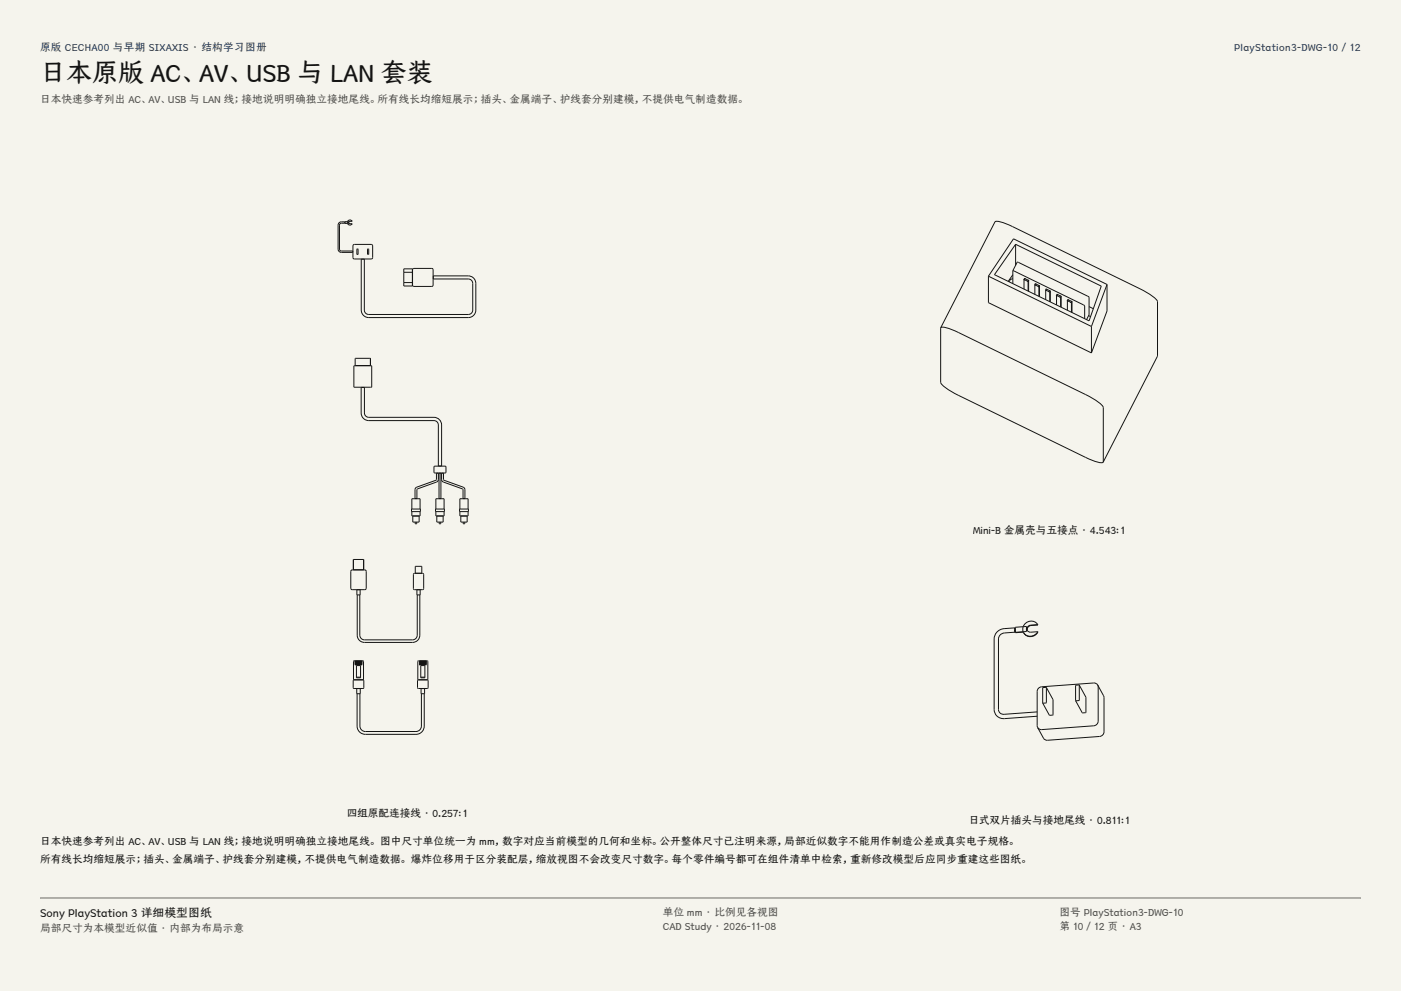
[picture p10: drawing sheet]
<svg xmlns="http://www.w3.org/2000/svg" width="420mm" height="297mm" viewBox="0 0 420 297" stroke-linecap="round" stroke-linejoin="round" font-family="sans-serif">
<g fill="#f5f4ed">
<path d="M0 0h420v297h-420z"/>
<path d="M12 12h396v275h-396z"/>
</g>
<g fill="none" stroke="#141413" stroke-width=".3">
<path d="M103.4 66.9v-.4h-1.1a.98 .98 0 0 0-.9 1v7.2a.98 .98 0 0 0 .9 .9h3.5v-.4h-3.5l-.5-.3v-7.6l.5-.4h2.2v-.5h-1.1v.5M104.4 66.1a.77 .77 0 0 1 1.2 .2h-.7l-.4 .4 .4 .4h.7a.77 .77 0 0 1-1.2 .2 .77 .77 0 0 1 0-1.2zM106 73.3h5.5l.2 .4v3.7l-.4 .2h-5.3l-.2-.4v-3.5zM107 76.2h.1M107 74.7v1.5M107 74.6v.1M107 76.2h.3M107 74.6h.3M107.3 74.6v.1M107.3 76.2h.1M107.3 74.7v1.5M108.3 77.7h.9v15.2a1.34 1.34 0 0 0 1.4 1.4h29.8a1.34 1.34 0 0 0 1.3-1.4v-8a1.34 1.34 0 0 0-1.3-1.3h-10.5v-.9h10.5a2.26 2.26 0 0 1 2.2 2.2v8a2.26 2.26 0 0 1-2.2 2.3h-29.8a2.26 2.26 0 0 1-2.3-2.3z"/>
<path d="M110.2 76.2h.1M110.2 74.7v1.5M110.2 74.6v.1M110.2 74.6l.3 .1v1.5h-.3M304.5 73.2l25.6 12.5-3.6 10.5-28.4-13.9zM304.5 73.2v6.3M305 78.6h.1M305 78.6l21.4 10.4 .1 5.3M305 78.6l-1.4 2.5M121 80.6h2.6v5.1h-2.6zM121 84.7h2.6M121 81.6h2.6"/>
<path d="M123.7 80.6l.4-.2 5.6 .1 .1 .3v4.9l-.3 .1h-5.6l-.2-.3zM129.9 83.6h.1M282 98.2v16.4a11.4 11.4 0 0 0 5.3 3.9l39.2 19.1 3.2 1 1-.1M282 98.2l1.1-.1 3.2 1.1 39.2 19.1a11.4 11.4 0 0 1 5.3 3.8l-.1 16.4M282 98.2l16.5-31.8 2.2 .3 2.8 1.2 38.2 18.6a11.4 11.4 0 0 1 5.3 3.9v16.3l-16.3 31.8M296.3 82.8l7.5-11.2 28.1 13.7M296.3 82.8v7.9l30.9 15.1M296.3 82.8l30.9 15M303.6 83.6l-.7 .2-.4 .7M303.6 82.3l-1.4 2M303.6 81.1v3.9M303.6 81.1l21.4 10.4 .2 .1v3.9"/>
<path d="M307 83.8v2.8M307 83.8h.1M307 83.8l.1 .1zM307.1 83.8l1 .5M307.1 83.5h.2zM307.1 83.5h.1M307.1 83.5l-.1 .3M307.2 83.5l1.1 .5M308 84.3l.2 .1zM308.2 84.4v2.8M308.2 84l.2 .1zM308.4 84.1v3.2"/>
<path d="M310.2 85.4v2.8M310.2 85.4h.1M310.2 85.4l.2 .1zM310.3 85.4l1.1 .5M310.4 85.1h.1M310.4 85.1l-.2 .3M310.4 85.1h.2zM310.5 85.1l1 .5M311.3 85.9l.2 .1zM311.5 86v2.8M311.5 85.6h.1zM311.6 85.6v3.3"/>
<path d="M313.5 87v2.8M313.5 87h.1M313.5 87h.1zM313.6 87l1 .5M313.6 86.6h.1M313.6 86.6l-.1 .4M313.6 86.6l.2 .1zM313.7 86.7l1.1 .5M314.5 87.5l.2 .1zM314.7 87.6v2.8M314.7 87.2h.2zM314.9 87.2v3.3"/>
<path d="M316.7 88.5v2.9M316.7 88.5h.1M316.7 88.5l.2 .1zM316.8 88.6l1.1 .5M316.9 88.2l.2 .1zM316.9 88.2h.1M316.9 88.2l-.2 .3M317 88.2l1 .6M317.8 89.1h.2zM318 89.1v2.9M318 88.7l.1 .1zM318.1 88.8v3.3"/>
<path d="M320 90.1v2.9M320 90.1l.1 .1zM320 90.1h.1M320.1 90.1l1 .6M320.1 89.8h.1M320.1 89.8l-.1 .3M320.1 89.8l.2 .1zM320.2 89.8l1.1 .5M321 90.6l.2 .1zM321.2 90.7v2.9M321.2 90.3l.2 .1zM321.4 90.4v3.3"/>
<path d="M326.3 94.6l.6 .3M326.5 94.3l-.8 1.5M326.5 94.3h.1M326.5 91.9l1.3 .6M327.2 97.8v8M331.9 85.3v7.9l-4.7 12.6M331.9 85.3l-4.7 12.5M106.1 109.6h5.3v6.5h-5.3zM106.5 107.4h4.5v2.1h-4.5zM108.3 116.1h.9v7.7a1.31 1.31 0 0 0 1.4 1.3h19.5a2.29 2.29 0 0 1 2.3 2.3v12.3h-1v-12.3a1.31 1.31 0 0 0-1.3-1.3h-19.5a2.29 2.29 0 0 1-2.3-2.3zM130.1 139.8l3.5-.1 .1 1.9-3.5 .1zM123.4 152.6h2.6v.7h-2.6z"/>
<path d="M123.5 153.3v1.3h2.4v-1.3M123.5 152.6v-3.1h2.4v3.1M123.7 154.7h2v1.8h-2zM124.5 156.5v.5h.4v-.5M124.6 146.2l6.1-2.3 .1-2.1h.6v1.9l-.3 .6-6.1 2.3v2.8h-.6v-2.7zM130.6 152.6h2.6v.7h-2.6zM130.7 153.3v1.3h2.4v-1.3M130.7 152.6v-3.1h2.4v3.1M130.9 154.7h1.9v1.8h-1.9zM131.6 141.8h.6v7.6h-.6zM131.7 156.5v.5h.4v-.5M132.4 141.8h.6l.1 2.1 6.1 2.4 .2 3.1h-.6l-.1-2.8-6.1-2.3-.2-.6z"/>
<path d="M137.8 152.6h2.6v.7h-2.6zM137.9 153.3v1.3h2.4v-1.3M137.9 152.6v-3.1h2.4v3.1M138.1 154.7h1.9v1.8h-1.9zM138.9 156.5v.5h.4v-.5M105.2 171l.4-.2h3.8l.3 .2 .1 5.3-.2 .4h-4l-.4-.2zM105.9 167.7h3.1v3.1h-3.1zM107 176.7h1v1.6h-1zM107.1 178.3v12a2.19 2.19 0 0 0 2.2 2.2h14.4a2.19 2.19 0 0 0 2.2-2.2v-12M107.9 178.3v12a1.41 1.41 0 0 0 1.4 1.5h14.4a1.41 1.41 0 0 0 1.4-1.5v-12M124 172l.3-.2 2.7 .2v4.4l-.2 .3h-2.5l-.3-.1zM124.5 169.7h1.9v2.1h-1.9z"/>
<path d="M125 176.7h1v1.6h-1zM106.5 199.2v.1M106.5 199.3h.1M106.5 199.1h.1M106.5 198.1l-.5 .1 .1 5.5 2.9-.1v-5.4l-.5-.1M106.5 198v1.2M106.5 198h.1M106.6 198h.1M106.6 199.1h.1M106.6 198v1.2M106.6 198.1h.2M106.6 199.2v.1"/>
<path d="M106.7 199.2v.1M106.7 199.3h.2M106.8 199.1h.1M106.9 199.5h1.2v3.6h-1.2zM106.9 198l-.2 1.2M106.9 198h.1M106.9 199.1h.1M106.9 198v1.2M106.9 198.1h.1M106.9 199.2v.1M107 199.2v.1M107 199.3h.2"/>
<path d="M107 199.1h.1M107 198v1.2M107 198h.1M107.1 198h.1M107.1 199.1h.1M107.1 198l.1 1.2M107.1 198.1h.2M107.2 199.2v.1M107.3 199.2v.1M107.3 199.3h.1M107.3 199.1h.1M107.4 198l-.1 1.2"/>
<path d="M107.4 198h.1M107.4 199.1h.1M107.4 198v1.2M107.4 198.1h.1M107.4 199.2v.1M107.5 199.2v.1M107.5 199.3h.2M107.5 199.1h.1M107.5 198v1.2M107.6 198h-.1M107.6 198l.1 1.2M107.7 199.1h-.1"/>
<path d="M107.7 198.1h.1M107.7 199.2v.1M107.8 199.2v.1M107.8 199.3h.1M107.8 199.1h.1M107.9 198l-.1 1.2M107.9 198h.1M107.9 199.1h.1M107.9 198l.1 1.2M107.9 198.1h.2M108 199.2l-.1 .1M108 199.2l.1 .1"/>
<path d="M108.1 199.3h.1M108.1 199.1h.1M108.1 198l-.1 1.2M108.1 198h.1M108.1 198l.1 1.2M108.2 199.1h-.1M108.2 198.1h.1M108.2 199.2v.1M108.3 199.2v.1M108.3 199.3h.2M108.3 199.1h.1M108.3 198v1.2"/>
<path d="M108.3 198h.1M108.4 198h.1M108.5 199.1h-.1M108.5 198v1.2M108.5 199.2v.1M125.8 199.2v.1M125.8 199.3h.1M125.8 199.1h.1M125.8 198.1l-.5 .1 .1 5.5 2.9-.1v-5.4l-.6-.1M125.8 198v1.2M125.8 198h.1M125.9 198h.1"/>
<path d="M125.9 199.1h.1M125.9 198v1.2M125.9 198.1h.1M125.9 199.2v.1M126 198.1v1.1l.2 .1M126 199.1h.1M126 198v1.1M126 198h.1M126 199.1h.2M126 198h.2M126.1 199.5h1.3v3.6h-1.3zM126.2 198h.1"/>
<path d="M126.2 199.1h.1M126.2 198.1h.1M126.2 198v1.1M126.2 199.2v.1M126.2 198.1v1.1M126.3 199.2v.1M126.3 199.3h.1M126.3 199.1h.1M126.3 198v1.2M126.3 198h.1M126.4 198h.1M126.4 199.1h.1"/>
<path d="M126.4 198l.1 1.2M126.4 198.1h.2M126.5 199.2l-.1 .1M126.5 198.1v1.1l.2 .1M126.6 199.1h.1M126.6 198v1.1M126.6 198h.1M126.7 198h.1M126.7 199.1h.1M126.7 198.1h.1M126.7 198v1.1M126.7 199.2v.1"/>
<path d="M126.7 198.1v1.1M126.8 199.2v.1M126.8 199.3h.2M126.8 199.1h.1M126.8 198v1.2M126.8 198h.1M126.9 198h.1M127 199.1h-.1M127 198.1h.1M127 198v1.2M127 199.2v.1M127.1 199.2v.1"/>
<path d="M127.1 198.1v1.1M127.1 199.3h.1M127.1 199.1h.1M127.1 198v1.1M127.1 198h.1M127.2 198h.1M127.2 199.1h.1M127.2 198v1.1M127.2 198.1h.1M127.2 199.2v.1M127.2 198.1v1.1M127.3 199.2v.1"/>
<path d="M127.3 199.3h.2M127.3 199.1h.1M127.3 198v1.2M127.4 198h-.1M127.4 199.1h.1M127.4 198h.1M127.5 198h.1M127.5 199.1h.1M127.5 198.1h.1M127.5 198v1.2M127.5 199.2v.1M127.6 199.2v.1"/>
<path d="M127.6 198.1v1.1M127.6 199.3h.1M127.6 199.1h.1M127.6 198v1.1M127.6 198h.1M127.7 198h.1M127.7 199.1h.1M127.7 198v1.1M127.8 199.2l-.1 .1M127.8 198.1v1.1M304.2 188.2l-3.2 .2a3.2 3.2 0 0 0-3 3.1v21.1a2.78 2.78 0 0 0 3.1 2.8l9.8-.7M304.2 188.2l.1 1.3"/>
<path d="M304.3 189.5l-3.2 .2a1.9 1.9 0 0 0-1.8 1.8v21.1a1.49 1.49 0 0 0 1.7 1.5l9.9-.7M304.4 188l3.3-.3v1.6l-3.3 .2zM306.8 189.4l-2.4 .1M309 187.4a1.06 1.06 0 0 0-1.1 1 1.06 1.06 0 0 0 1.1 1.1l2.1-.2M309 187.4l.1 .1M309.1 187.5a1.15 1.15 0 0 0-1.1 1.5M311.1 187.2a2.44 2.44 0 0 0-3.2-.7 2.44 2.44 0 0 0-1 3.1M311.1 189.3a2.45 2.45 0 0 1-4.2 .3M311.1 189.3a2.35 2.35 0 0 1-2 1.5 2.35 2.35 0 0 1-2.2-1.2M311.1 187.2l-2 .3M311.1 187.2l-2.1 .2M105.9 203.9l3-.1 .1 2.4-3 .1z"/>
<path d="M106.9 202.9h1.2M106.9 206.4h1.1v1.5h-1.1zM107.1 207.9v10.2a2.48 2.48 0 0 0 2.4 2h15.2l1.3-.4a2.48 2.48 0 0 0 1.2-2.1v-9.7M107.9 207.9l.1 10.1 .7 1 .8 .2h15.2l.8-.2 .6-.6 .2-.8v-9.7M125.2 203.9l3-.1 .1 2.4-3 .1zM126.1 202.9h1.3M126.2 206.4h1.1v1.5h-1.1zM313.6 206l-1 .2v4.5M313.6 206h.1M313.7 206v4.6l-1.1 .1M313.7 206l2 3.7M315.7 209.7h.1"/>
<path d="M315.7 209.7l-.1 4.6h-1l-2-3.6M323.5 205.3l-1.1 .1 .1 4.6M323.5 205.3h.1M323.5 205.3l2 3.6M323.6 205.3v4.6l-1.1 .1M325.5 208.9v.1M325.5 209v4.6h-1.1l-1.9-3.6M329.1 205.3l-.5-.5-.7-.1-15.6 1.1a1.45 1.45 0 0 0-1.4 1.4l.2 10.8M329.1 205.3l.1 10.8a1.43 1.43 0 0 1-1.3 1.4l-15.6 1.2-.7-.2-.5-.5M329.1 205.3l1.9 3.6v10.4a1.43 1.43 0 0 1-1.4 1.4l-15.9 1.1-.9-.6-1.7-3.2"/>
</g>
<path d="M12 269.3h396zM12 269h396v.3h-396z" fill-rule="evenodd" fill="#504e49"/>
<text font-size="7.8" fill="#141413" x="12" y="24.7">日本原版 AC、AV、USB 与 LAN 套装</text>
<text font-size="3.5" fill="#141413" x="12" y="274.9">Sony PlayStation 3 详细模型图纸</text>
<g font-size="3.2" fill="#1b365d">
<text x="12" y="15.3">原版 CECHA00 与早期 SIXAXIS · 结构学习图册</text>
<text x="370" y="15.3">PlayStation3-DWG-10 / 12</text>
</g>
<g font-size="3.2" fill="#504e49">
<text x="12" y="30.9">日本快速参考列出 AC、AV、USB 与 LAN 线；接地说明明确独立接地尾线。所有线长均缩短展示；插头、金属端子、护线套分别建模，不提供电气制造数据。</text>
<text x="198.7" y="274.5">单位 mm · 比例见各视图</text>
<text x="317.6" y="274.5">图号 PlayStation3-DWG-10</text>
<text x="12" y="279.3">局部尺寸为本模型近似值 · 内部为布局示意</text>
<text x="198.7" y="278.8">CAD Study · 2026-11-08</text>
<text x="317.6" y="278.8">第 10 / 12 页 · A3</text>
</g>
<g font-size="3.2" fill="#141413">
<text x="291.7" y="160">Mini-B 金属壳与五接点 · 4.543:1</text>
<text x="103.9" y="245">四组原配连接线 · 0.257:1</text>
<text x="290.3" y="247">日式双片插头与接地尾线 · 0.811:1</text>
<text x="12" y="253.3">日本快速参考列出 AC、AV、USB 与 LAN 线；接地说明明确独立接地尾线。 图中尺寸单位统一为 mm，数字对应当前模型的几何和坐标。公开整体尺寸已注明来源，局部近似数字不能用作制造公差或真实电子规格。</text>
<text x="12" y="258.6">所有线长均缩短展示；插头、金属端子、护线套分别建模，不提供电气制造数据。 爆炸位移用于区分装配层，缩放视图不会改变尺寸数字。每个零件编号都可在组件清单中检索，重新修改模型后应同步重建这些图纸。</text>
</g>
</svg>
